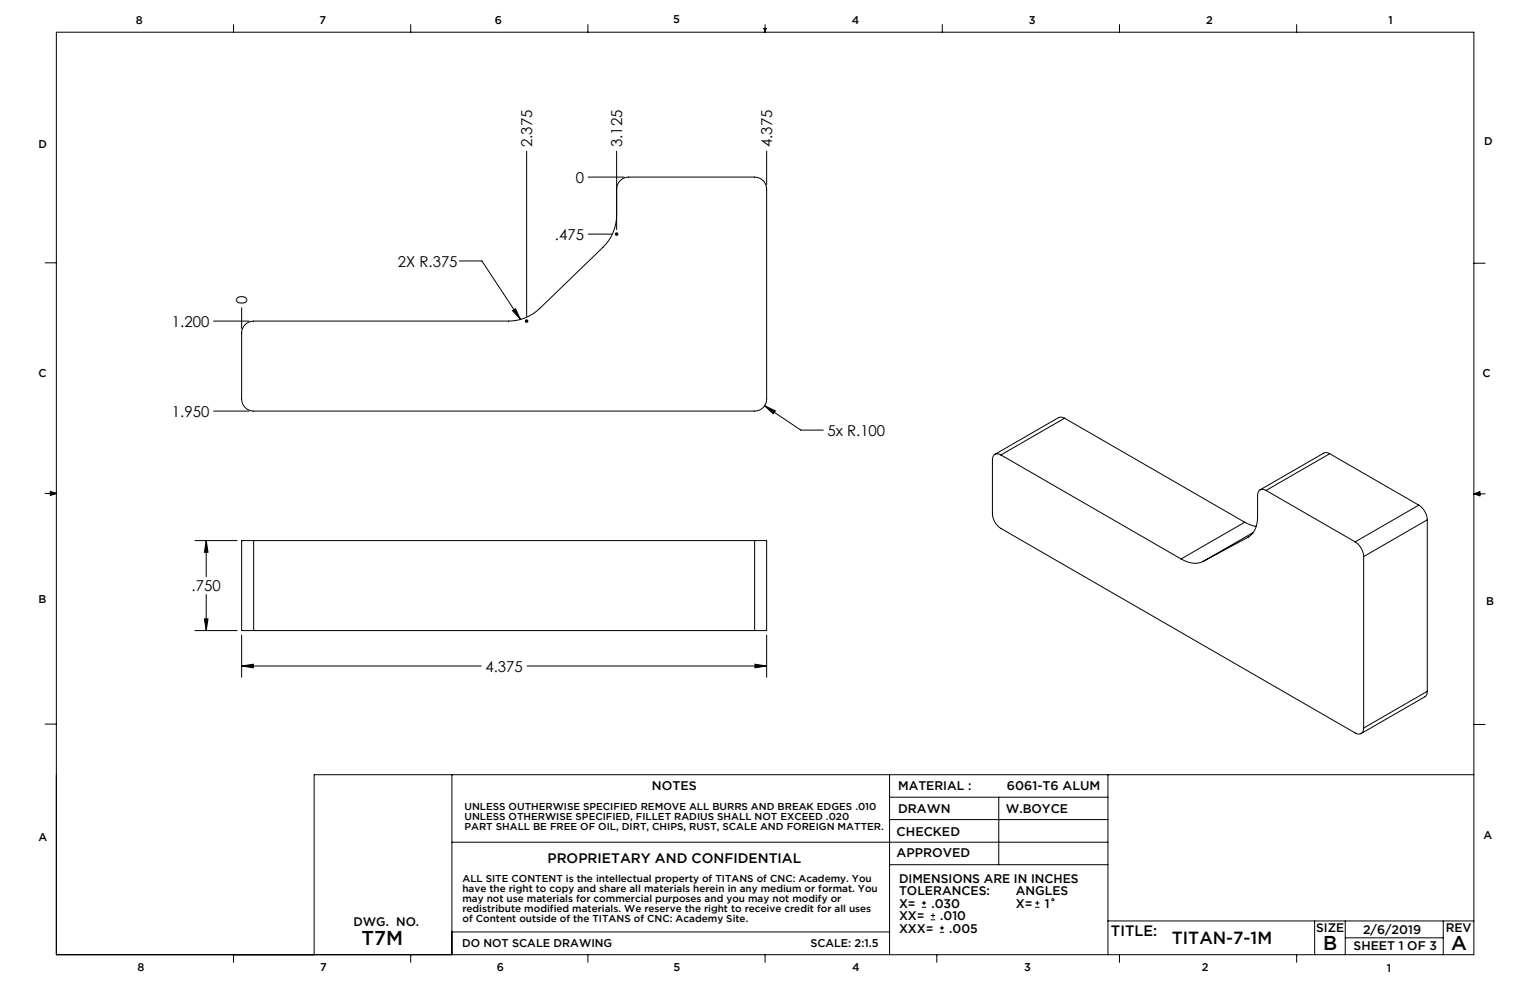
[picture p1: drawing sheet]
<svg xmlns="http://www.w3.org/2000/svg" width="432mm" height="279mm" viewBox="0 0 432 279" stroke-linecap="round" stroke-linejoin="round" font-family="sans-serif">
<g fill="none" stroke="#000" stroke-width=".28">
<path d="M15.9 9.1h400.1v260.3h-400.1zM65.9 6.9v2.2M115.9 6.9v2.2M165.9 6.9v2.2M215.6 8h.6l-.3 1.1zM215.7 8l.2 1.1M215.9 6.9v2.2M216 8l-.1 1.1M265.9 6.9v2.2M315.9 6.9v2.2M365.9 6.9v2.2M148.6 42.7v46.6"/>
<path d="M166 50h10.1M174 53.4a3.4 3.4 0 0 1 3.4-3.4h35.6a3.4 3.4 0 0 1 3.4 3.4v59.2a3.4 3.4 0 0 1-3.4 3.4h-141.4a3.4 3.4 0 0 1-3.4-3.4v-18.6a3.4 3.4 0 0 1 3.4-3.4h71.9a12.7 12.7 0 0 0 8.8-3.5l17.9-17.3a12.7 12.7 0 0 0 3.8-9.1M174 42.7v22.1M216.4 42.7v9.4M12.7 74.2h3.2M129.7 73.6h6.3l10.9 16.6M166 66.1h6.8M173.5 66.1h1M173.7 65.7l.7 .7M174 65.6v1M174.4 65.7l-.7 .7M416 74.3h3.1"/>
<path d="M60.3 90.6h10M68.2 86.9v5.8M144.6 87.7l.9-.6 1.4 3.1zM148.1 90.6h1M148.3 90.3l.7 .7M148.6 90.1v1M149 90.3l-.7 .7M60.3 116h10M215.8 114.5l3 1.4-.6 .9zM215.8 114.5l10.2 6.9h6.3M300.4 118a1.69 1.69 0 0 0-1.7-.1l-17.9 10.3M300.4 118l-17.9 10.4"/>
<path d="M300.4 118l50.9 29.4M12.7 139.3h3.2M14.2 139l1.7 .3M14.2 138.7l1.7 .6-1.7 .5zM15.9 139.3l-1.7 .2M282.5 128.4a1.46 1.46 0 0 0-1.7-.2 1.46 1.46 0 0 0-.7 1.6v15.2a5.3 5.3 0 0 0 2.4 4.1l100 57.8a1.46 1.46 0 0 0 1.7 .1 1.46 1.46 0 0 0 .7-1.5M282.5 128.4l50.8 29.4M357.3 138.4a1.46 1.46 0 0 0-1.7-.2 1.46 1.46 0 0 0-.7 1.6v6a6.3 6.3 0 0 1-2.7 5.8M357.3 138.4l25.2 14.5M375.3 128a1.69 1.69 0 0 0-1.7-.1l-18 10.3M375.3 128l-18 10.4M375.3 128l25.1 14.6"/>
<path d="M416 139.4h3.1M416 139.4l1.7-.6v1.1zM416 139.4l1.7 .2M417.7 139.1l-1.7 .3M55 152.6h11.9M58.2 152.6l.5 3.3h-1zM58.2 152.6v10.1M71.6 152.6h-3.4v25.4h3.4M71.6 152.6h141.4M71.6 152.6v25.4M213 152.6h3.4v25.4h-3.4M213 152.6v25.4"/>
<path d="M333.3 157.8a6.4 6.4 0 0 0 6.3 .6M351.3 147.4l1.7 .8 1.5 .4M351.3 147.4l-18 10.4M352.2 151.6l-12.6 6.8M352.4 151.5l-.2 .1M353.7 150.3l-14.1 8.1M382.5 152.9a5.3 5.3 0 0 1 2.4 4.2M384.9 157.1v48.4M400.4 142.6a5.3 5.3 0 0 1 2.4 4.1M400.4 142.6l-17.9 10.3M402.8 146.7l-17.9 10.4M402.8 146.7v48.4"/>
<path d="M55 178h11.9M57.7 174.7h1l-.5 3.3zM58.2 167.8v10.2M68.2 179.2v11.9M71.6 178h141.4M216.4 179.2v11.9M68.2 188l3.3-.5v1zM68.2 188h67.6M148.7 188h67.7M213.1 187.5l3.3 .5-3.3 .5zM402.8 195.1a1.69 1.69 0 0 1-.7 1.6l-17.9 10.3M402.8 195.1l-17.9 10.4"/>
<path d="M12.7 204.4h3.2M127.5 218.6v50.8M251.1 218.6v50.8M312.7 218.6v50.8M416 204.5h3.1M416 218.6h-327.3v50.8M127.5 237.7h185.2M251.1 231.3h61.6M251.1 225h61.6M281.9 225v19M251.1 244h61.6M260.2 256.1h1.2"/>
<path d="M260.2 254.8h1.2M260.8 254.2v1.3M262.7 259.6h1.2M262.7 258.4h1.2M263.3 257.8v1.2M292.1 256.1h1.3M292.1 254.8h1.3M292.8 254.2v1.3M312.7 259.9h103.3M371 259.9v9.5M379.7 259.9v9.5M407.3 259.9v9.5"/>
<path d="M65.9 269.4v2.2M115.9 269.4v2.2M127.5 263h123.6M165.9 269.4v2.2M215.9 269.4v2.2M264.4 269.4v2.2M265.2 263.1h1.3M265.2 261.9h1.3M265.8 261.3v1.2M315.9 269.4v2.2M365.9 269.4v2.2M379.7 264.7h27.6"/>
<circle cx="297.1" cy="253.9" r=".31"/>
</g>
<g fill="#000">
<path d="M144.6 87.7l.9-.6 1.4 3.1z"/>
<path d="M215.8 114.5l2.4 2.3 .6-.9zM57.7 174.7h1l-.5 3.3zM58.2 152.6l.5 3.3h-1zM68.2 188l3.3-.5v1zM213.1 187.5l3.3 .5-3.3 .5z"/>
</g>
<g font-size="5.6">
<text x="102.1" y="266.6">T7M</text>
<text x="373.4" y="268.2">B</text>
<text x="409.6" y="268.2">A</text>
</g>
<text font-size="4.9" x="330.7" y="266.5">TITAN-7-1M</text>
<g font-size="4.2">
<text x="150.2" y="41.5" transform="rotate(-90 150.2 41.5)">2.375</text>
<text x="175.6" y="41.5" transform="rotate(-90 175.6 41.5)">3.125</text>
<text x="218" y="41.5" transform="rotate(-90 218 41.5)">4.375</text>
<text x="162.5" y="51.6">0</text>
<text x="156.6" y="67.7">.475</text>
<text x="112.3" y="75.2">2X R.375</text>
<text x="69.8" y="85.7" transform="rotate(-90 69.8 85.7)">0</text>
<text x="48.5" y="92.2">1.200</text>
<text x="48.5" y="117.6">1.950</text>
<text x="233.5" y="123">5x R.100</text>
<text x="54.1" y="166.9">.750</text>
<text x="137" y="189.6">4.375</text>
<text x="313.5" y="264.2">TITLE:</text>
</g>
<text font-size="3.9" x="154.5" y="243.5">PROPRIETARY AND CONFIDENTIAL</text>
<g font-size="3.5">
<text x="184" y="223">NOTES</text>
<text x="253.5" y="223.1">MATERIAL :</text>
<text x="284.2" y="223">6061-T6 ALUM</text>
<text x="253.4" y="229.4">DRAWN</text>
<text x="283.8" y="229.4">W.BOYCE</text>
<text x="253" y="235.8">CHECKED</text>
<text x="253" y="242">APPROVED</text>
<text x="253.7" y="249.1">DIMENSIONS ARE IN INCHES</text>
<text x="253.7" y="252.6">TOLERANCES:</text>
<text x="253.7" y="256.1">X=</text>
<text x="262.9" y="256.1">.030</text>
<text x="286.7" y="252.6">ANGLES</text>
<text x="286.7" y="256.1">X=</text>
<text x="294.8" y="256.1">1</text>
<text x="99.7" y="261.5">DWG. NO.</text>
<text x="253.7" y="263.2">XXX=</text>
<text x="253.7" y="259.7">XX=</text>
<text x="265.4" y="259.7">.010</text>
<text x="267.9" y="263.2">.005</text>
<text x="371.5" y="263.2">SIZE</text>
<text x="384.7" y="263.5">2/6/2019</text>
<text x="408" y="263.2">REV</text>
<text x="382" y="268.2">SHEET 1 OF 3</text>
</g>
<g font-size="3.2">
<text x="38.3" y="6.8">8</text>
<text x="90.2" y="6.8">7</text>
<text x="139.7" y="6.6">6</text>
<text x="190" y="6.6">5</text>
<text x="240.4" y="6.7">4</text>
<text x="290.4" y="6.8">3</text>
<text x="340.4" y="6.7">2</text>
<text x="391.9" y="6.8">1</text>
<text x="10.9" y="41.7">D</text>
<text x="418.9" y="40.8">D</text>
<text x="10.9" y="106.4">C</text>
<text x="418.4" y="106.5">C</text>
<text x="10.8" y="170.3">B</text>
<text x="419.4" y="170.7">B</text>
<text x="10.8" y="237.3">A</text>
<text x="418.6" y="236.9">A</text>
<text x="130.4" y="267.2">DO NOT SCALE DRAWING</text>
<text x="228.7" y="267.2">SCALE: 2:1.5</text>
<text x="38.8" y="273.9">8</text>
<text x="90.4" y="273.9">7</text>
<text x="140.2" y="273.9">6</text>
<text x="190.1" y="274">5</text>
<text x="240.5" y="273.9">4</text>
<text x="289" y="274">3</text>
<text x="339.1" y="274">2</text>
<text x="391.4" y="274.2">1</text>
</g>
<g font-size="2.8">
<text x="131.1" y="228.7">UNLESS OUTHERWISE SPECIFIED REMOVE ALL BURRS AND BREAK EDGES .010</text>
<text x="131.1" y="231.6">UNLESS OTHERWISE SPECIFIED, FILLET RADIUS SHALL NOT EXCEED .020</text>
<text x="131.1" y="234.4">PART SHALL BE FREE OF OIL, DIRT, CHIPS, RUST, SCALE AND FOREIGN MATTER.</text>
<text x="130.5" y="248.9">ALL SITE CONTENT is the intellectual property of TITANS of CNC: Academy. You</text>
<text x="130.5" y="251.8">have the right to copy and share all materials herein in any medium or format. You</text>
<text x="130.5" y="254.6">may not use materials for commercial purposes and you may not modify or</text>
<text x="130.5" y="257.4">redistribute modified materials. We reserve the right to receive credit for all uses</text>
<text x="130.5" y="260.2">of Content outside of the TITANS of CNC: Academy Site.</text>
</g>
</svg>
